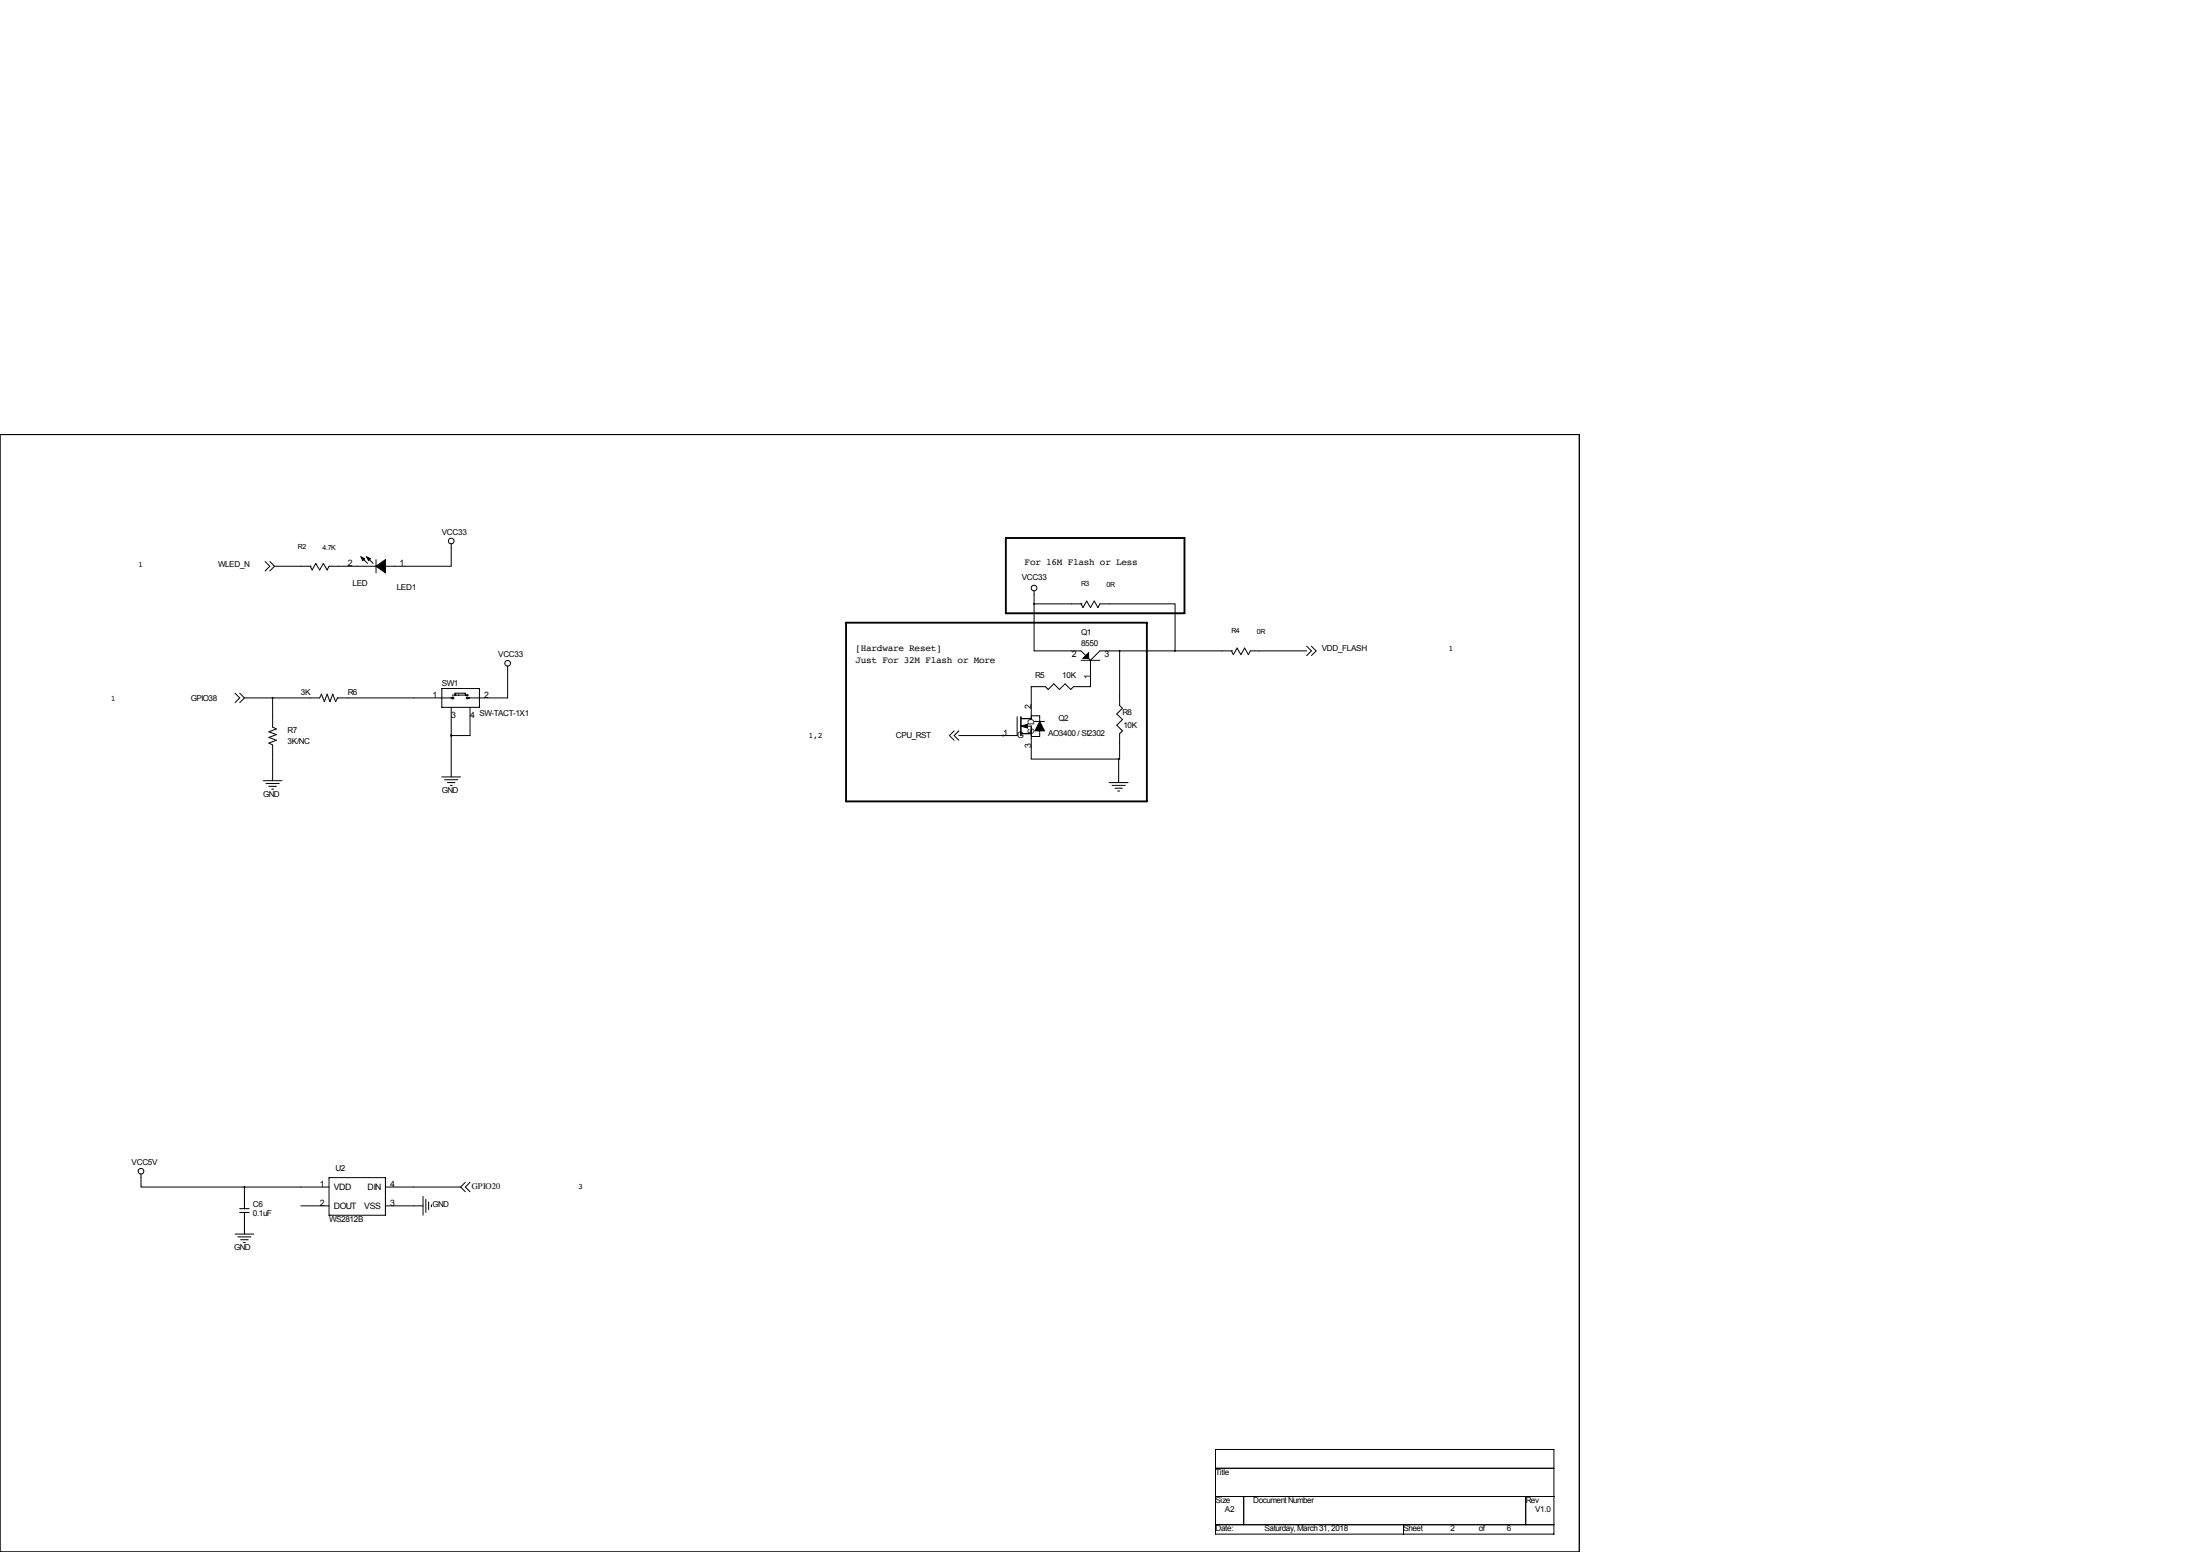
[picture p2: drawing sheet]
<svg xmlns="http://www.w3.org/2000/svg" width="594mm" height="419mm" viewBox="0 0 594 419" stroke-linecap="round" stroke-linejoin="round" font-family="sans-serif">
<path d="M271.8 145.3h48.2v20.3h-48.2zM228.6 168.1h81.3v48.3h-81.3z" fill="none" stroke="#000" stroke-width=".51"/>
<g fill="none" stroke="#000" stroke-width=".27">
<path d="M0 117.3h426.7v301.8h-426.7zM71.6 151.6l1.3 1.3-1.3 1.3M72.9 151.6l1.3 1.3M74.2 152.9h9.6M74.2 152.9l-1.3 1.3M83.8 152.9h.1M83.8 152.9l.5 1 1-1.8 1.1 1.8 1-1.8 1 1.8 .5-1h12.7M97.8 150.6l1.5 1.5M99.3 150.6l1.5 1.5M101.6 151.1v3.6M121.9 146.8v6.1h-17.8M279.4 159.5v3.6"/>
<path d="M137.2 179.8v8.7h-10.7M279.4 163.1v12.7h12.7l1.3 1.2M279.4 163.1h12.7M292.1 163.1h.1M292.1 163.1l.5 1 1-1.8 1 1.8 1.1-1.8 1 1.8 .5-1h20.3v12.7M292.1 178.3h5.1M294.1 177.8l.5 .5M294.6 178.3v7.1h-4.5l-.8 .8-1.5-1.5-1.5 1.5-1.6-1.5-1.5 1.5-.8-.8h-3.8v8.7h-2.8M302.5 175.8v14.7l.8 .8-1.5 1.5 1.5 1.5-1.5 1.5 1.5 1.6-.8 .7v6.9h-.2M332.7 175.8h.1M332.7 175.8h-35.5l-2.6 2.5M332.7 175.8l.5 1 1.1-1.8 1 1.8 1-1.8 1 1.8 .5-1h15.3"/>
<path d="M353.1 174.5l1.2 1.3-1.2 1.2M354.3 174.5l1.3 1.3-1.3 1.2M63.5 187.2l1.3 1.3-1.3 1.2M64.8 187.2l1.2 1.3M66 188.5h20.4l.5-1 .7 2 .8-2 .8 2 .7-2 .8 2 .5-1h31M66 188.5l-1.2 1.2M73.7 188.5v7.8l1 .5-2.1 .8 2.1 .8-2.1 .7 2.1 .8-2.1 .8 1.1 .5v9.6M119.4 185.9h10.1v5.1h-10.1zM121.9 188.5h.1M121.9 198.6h.1M121.9 191v18.8M122.2 187.7h4.3"/>
<path d="M122.9 187.7h.1M122.9 187.7v-.5h2.8v.5M126.5 188.5h.1M127 191v7.6h-5.1M257.8 197.4l-1.3 1.2 1.3 1.3M259.1 197.4l-1.3 1.2 1.3 1.3M271 198.6h.1M274.8 193.5v5.1h-15.7M275.8 193.5v5.1M275.8 198.1h2.8M277.6 196.1h1v8.9h23.7M278.6 193.3h2.3v1.5"/>
<path d="M279.4 194.8h2.8M280.9 197.4v1.5h-2.3M71.1 210.8h5.1M71.9 211.6h3.5M72.6 212.3h2.1M73.4 213.1h.5M119.4 209.8h5.1M120.1 210.6h3.6M120.9 211.3h2M121.7 212.1h.5M299.7 211.3h5.1M300.5 212.1h3.5"/>
<path d="M301.2 212.9h2.1M302 213.6h.5M302.3 205v6.3M38.1 317v3.5h27.9M88.9 318h15.2v10.2h-15.2zM125.7 319.3l-1.2 1.2M127 319.3l-1.3 1.2 1.3 1.3M63.5 333.2h5.1M64.3 334h3.5M64.8 326.4h2.5M64.8 327.4h2.5M65 334.8h2.1"/>
<path d="M65.8 335.5h.5M66 320.5h22.9M66 320.5v5.9M66 327.4v5.8M81.3 325.6h7.6M104.1 320.5h20.4M104.1 325.6h10.2M114.3 323.1v5.1M115.1 323.8v3.6M115.8 324.6v2M116.6 325.4v.5M124.5 320.5l1.2 1.3"/>
<path d="M328.4 391.4h91.5v22.9h-91.5zM328.4 396.5h91.5M0 419.1h.1M328.4 404.1h91.5M328.4 411.7h91.5M336 404.1v7.6M379.2 411.7v2.6M412.2 404.1v7.6"/>
<circle cx="121.9" cy="146.1" r=".76"/>
<circle cx="279.4" cy="158.8" r=".76"/>
<circle cx="137.2" cy="179.1" r=".76"/>
<circle cx="122.4" cy="188.5" r=".25"/>
<circle cx="126.2" cy="188.5" r=".25"/>
<circle cx="38.1" cy="316.3" r=".76"/>
</g>
<path d="M97.5 150.4l1.1 .5-.6 .5zM99.1 150.4l1 .5-.5 .5zM101.6 152.9l2.5-1.8v3.6zM294.1 176.3v1.5h-1.5zM275.8 196.1l1.8-.5v1zM280.9 194.8l1.3 2.6h-2.5z" fill="#000" stroke="#000" stroke-width=".27"/>
<path d="M73.6 188.5a.05 .05 0 0 0 .1 0 .05 .05 0 0 0-.1 0zM302.2 205a.05 .05 0 0 0 .1 0 .05 .05 0 0 0-.1 0zM66 320.5a.05 .05 0 0 0 .1 0 .05 .05 0 0 0-.1 0z" fill="#000" stroke="#000" stroke-width=".51"/>
<g font-size="2.5">
<text x="276.9" y="152.7">For 16M Flash or Less</text>
<text x="231.1" y="175.8">[Hardware Reset]</text>
<text x="231.1" y="179.1">Just For 32M Flash or More</text>
</g>
<g font-size="2.4">
<text x="94" y="152.9">2</text>
<text x="107.9" y="152.9">1</text>
<text x="289.6" y="177.3">2</text>
<text x="298.5" y="177.3">3</text>
<text x="294.6" y="183.3" transform="rotate(-90 294.6 183.3)">1</text>
<text x="116.9" y="188.5">1</text>
<text x="130.8" y="188.5">2</text>
<text x="278.6" y="191.5" transform="rotate(-90 278.6 191.5)">2</text>
<text x="121.9" y="193.9">3</text>
<text x="127" y="193.9">4</text>
<text x="271.1" y="198.6">1</text>
<text x="274.8" y="199.4">G</text>
<text x="278.6" y="201.9" transform="rotate(-90 278.6 201.9)">3</text>
<text x="279.4" y="198.1" transform="rotate(-90 279.4 198.1)">S D</text>
<text x="86.4" y="320.5">1</text>
<text x="90.2" y="321.3">VDD</text>
<text x="99.3" y="321.3">DIN</text>
<text x="105.4" y="320.5">4</text>
<text x="86.4" y="325.6">2</text>
<text x="90.2" y="326.4">DOUT</text>
<text x="98.4" y="326.4">VSS</text>
<text x="105.4" y="325.6">3</text>
</g>
<text font-size="2.3" x="127.5" y="321.1">GPIO20</text>
<g font-size="2.2">
<text x="119.4" y="144.5">VCC33</text>
<text x="37.3" y="153.2">1</text>
<text x="58.9" y="153.2">WLED_N</text>
<text x="95.2" y="158.2">LED</text>
<text x="107.2" y="159.3">LED1</text>
<text x="276.1" y="156.7">VCC33</text>
<text x="292.1" y="171.4">Q1</text>
<text x="134.6" y="177.5">VCC33</text>
<text x="292.1" y="174.5">8550</text>
<text x="357.1" y="175.8">VDD_FLASH</text>
<text x="391.4" y="175.8">1</text>
<text x="119.4" y="185.2">SW1</text>
<text x="279.7" y="183.1">R5</text>
<text x="287" y="183.1">10K</text>
<text x="30" y="189.2">1</text>
<text x="51.6" y="189.2">GPIO38</text>
<text x="81.3" y="187.7">3K</text>
<text x="94" y="187.7">R6</text>
<text x="77.7" y="197.9">R7</text>
<text x="129.5" y="193.3">SW-TACT-1X1</text>
<text x="286" y="194.6">Q2</text>
<text x="303.3" y="193">R8</text>
<text x="303.5" y="196.6">10K</text>
<text x="77.7" y="200.9">3K/NC</text>
<text x="218.4" y="199.4">1,2</text>
<text x="242.1" y="199.4">CPU_RST</text>
<text x="283.2" y="198.6">AO3400 / SI2302</text>
<text x="71.1" y="215.1">GND</text>
<text x="119.4" y="214.1">GND</text>
<text x="35.6" y="314.7">VCC5V</text>
<text x="90.7" y="316.2">U2</text>
<text x="156.2" y="321.1">3</text>
<text x="68.3" y="325.9">C6</text>
<text x="68.3" y="328.4">0.1uF</text>
<text x="88.9" y="329.9">WS2812B</text>
<text x="116.8" y="325.9">GND</text>
<text x="63.2" y="337.6">GND</text>
<text x="328.4" y="398.3">Title</text>
<text x="328.4" y="405.9">Size</text>
<text x="338.6" y="405.9">Document Number</text>
<text x="412.2" y="405.9">Rev</text>
<text x="328.4" y="413.5">Date:</text>
<text x="331" y="408.4">A2</text>
<text x="341.6" y="413.5">Saturday, March 31, 2018</text>
<text x="379.2" y="413.5">Sheet</text>
<text x="391.9" y="413.5">2</text>
<text x="399.5" y="413.5">of</text>
<text x="407.2" y="413.5">6</text>
<text x="414.8" y="408.4">V1.0</text>
</g>
<g font-size="1.9">
<text x="80.5" y="148.3">R2</text>
<text x="87.1" y="148.6">4.7K</text>
<text x="292.1" y="158.2">R3</text>
<text x="299" y="158.5">0R</text>
<text x="332.7" y="170.9">R4</text>
<text x="339.6" y="171.2">0R</text>
</g>
</svg>
